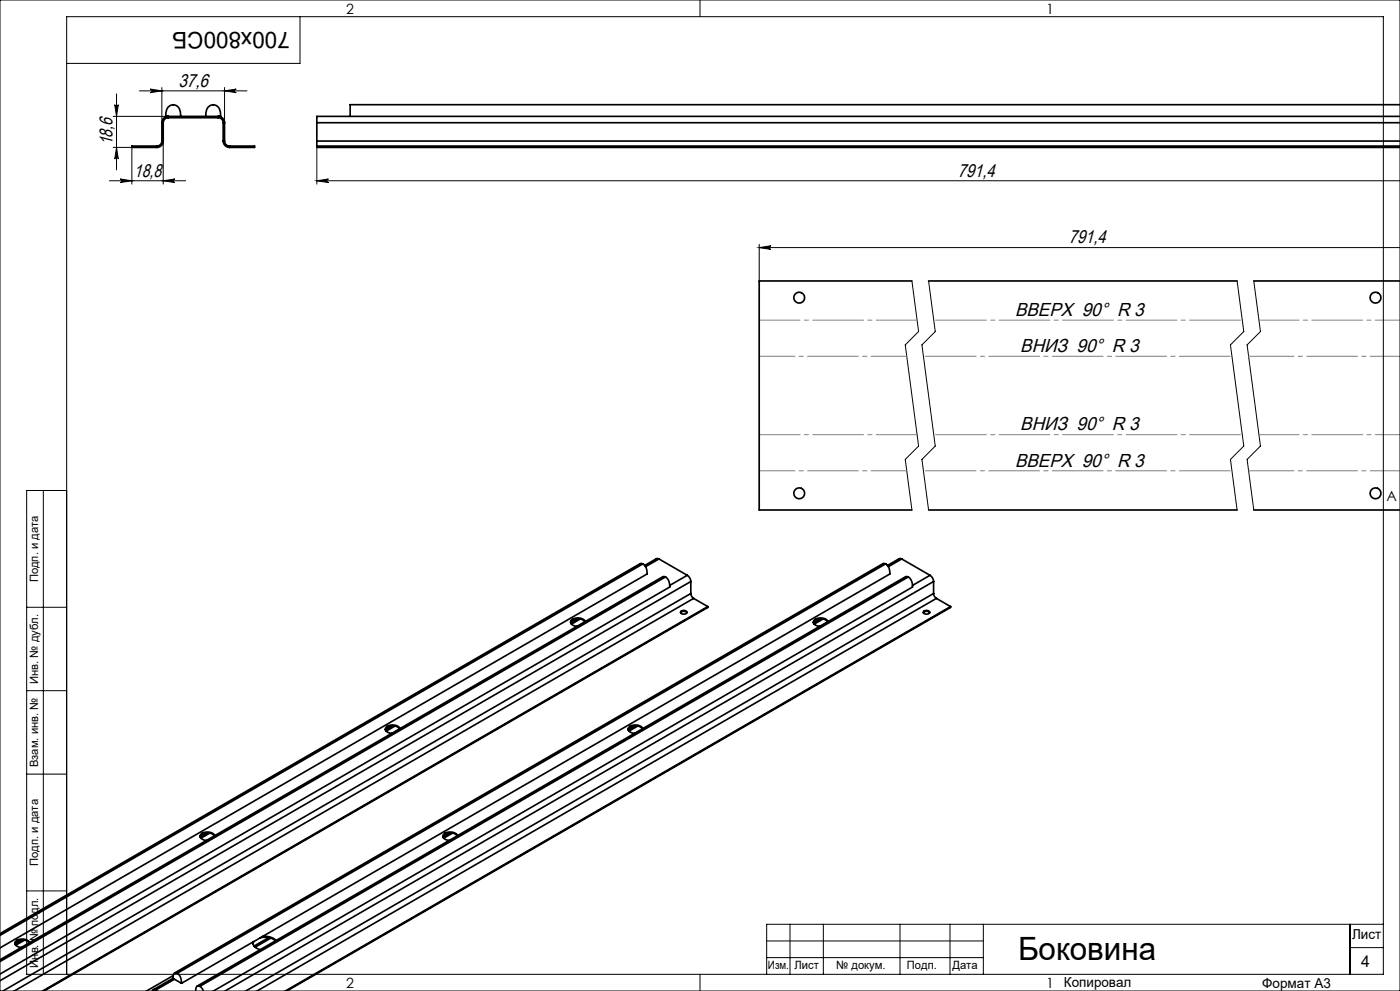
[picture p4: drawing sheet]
<svg xmlns="http://www.w3.org/2000/svg" width="420mm" height="297mm" viewBox="0 0 420 297" stroke-linecap="round" stroke-linejoin="round" font-family="sans-serif">
<g fill="none" stroke="#000" stroke-width=".3">
<path d="M0 0h420v297h-420zM90 5v14h-70M210 0v5M34 34.9h15.7M34.4 31.4a.54 .54 0 0 0 .6 .5 .54 .54 0 0 0 .5-.5l-.5 3.5zM35 28.1v22.8M41.8 27.2h32.3M45.1 26.7l3.5 .5-3.5 .6a.54 .54 0 0 0 .5-.6 .54 .54 0 0 0-.5-.5zM48.6 26.2v10.6M67.4 26.2v10.6M67.4 27.2l3.5-.5a.54 .54 0 0 0-.5 .5 .54 .54 0 0 0 .5 .6zM32.8 54.2h22.9"/>
<path d="M34 44.2h5.6M35 44.2l.5 3.5a.54 .54 0 0 0-.5-.5 .54 .54 0 0 0-.6 .5zM36.1 53.6l3.5 .6-3.5 .5a.54 .54 0 0 0 .5-.5 .54 .54 0 0 0-.5-.6zM39.6 43.8v11.4M49 54.2l3.5-.6a.54 .54 0 0 0-.5 .6 .54 .54 0 0 0 .5 .5zM49 42.3v12.9M95 54.2l3.5-.6a.54 .54 0 0 0-.5 .6 .54 .54 0 0 0 .5 .5zM95 44.2v11M95 54.2h325M227.8 73.2v11M227.8 74.2h192.2M227.8 74.2l3.5-.5a.54 .54 0 0 0-.5 .5 .54 .54 0 0 0 .5 .5z"/>
<path d="M273.6 84.2l2 15.2-4 4 4 30.3-4 4 2 15.1M278.6 84.2l2 15.2-4 4 4 30.3-4 4 2 15.1M371.1 84.2l2 15.2-4 4 4 30.3-4 4 2 15.1M376.1 84.2l2 15.2-4 4 4 30.3-4 4 2 15.1M13 147v145M20 147h-12v145h407v-287h-395v287M8 182h12M8 207h12M8 232h12M8 267h12M237 277v15M247 277v15"/>
<path d="M270 277v15M285 277v15M295 277v15M405 277v15M415 277h-185v15M210 292v5M230 287h65M230 282h65M405 284h10"/>
</g>
<path d="M275.1 96h-47.3M275.1 130.3h-47.3" fill="none" stroke="#808080" stroke-width=".3" stroke-dasharray="15.2 1.3 1.3 1.3" stroke-dashoffset="3"/>
<path d="M272 106.8h-44.2M272 141.1h-44.2" fill="none" stroke="#808080" stroke-width=".3" stroke-dasharray="15.2 1.3 1.3 1.3" stroke-dashoffset="4.5"/>
<path d="M372.7 96h-92.6M369.6 106.8h-92.6M372.7 130.3h-92.6M369.6 141.1h-92.6" fill="none" stroke="#808080" stroke-width=".3" stroke-dasharray="15.2 1.3 1.3 1.3" stroke-dashoffset="-.6"/>
<path d="M420 96h-42.3M420 130.3h-42.3" fill="none" stroke="#808080" stroke-width=".3" stroke-dasharray="15.2 1.3 1.3 1.3" stroke-dashoffset="3.2"/>
<path d="M420 106.8h-45.4M420 141.1h-45.4" fill="none" stroke="#808080" stroke-width=".3" stroke-dasharray="15.2 1.3 1.3 1.3" stroke-dashoffset="1.6"/>
<g fill="#000">
<path d="M34.4 31.4a.54 .54 0 0 0 .6 .5 .54 .54 0 0 0 .5-.5l-.5 3.5zM35 44.2l.5 3.5a.54 .54 0 0 0-.5-.5 .54 .54 0 0 0-.6 .5z"/>
<path d="M45.1 26.7l3.5 .5-3.5 .6a.54 .54 0 0 0 .5-.6 .54 .54 0 0 0-.5-.5zM67.4 27.2l3.5-.5a.54 .54 0 0 0-.5 .5 .54 .54 0 0 0 .5 .6z"/>
<path d="M36.1 53.6l3.5 .6-3.5 .5a.54 .54 0 0 0 .5-.5 .54 .54 0 0 0-.5-.6zM49 54.2l3.5-.6a.54 .54 0 0 0-.5 .6 .54 .54 0 0 0 .5 .5z"/>
<path d="M420 53.6v1.1zM95 54.2l3.5-.6a.54 .54 0 0 0-.5 .6 .54 .54 0 0 0 .5 .5z"/>
<path d="M227.8 74.2l3.5-.5a.54 .54 0 0 0-.5 .5 .54 .54 0 0 0 .5 .5zM420 73.7v1z"/>
</g>
<g fill="none" stroke="#000" stroke-width=".5">
<path d="M48.6 36.8h.4M48.6 36.8v5.5M49 36.8v5.5M50.5 35.3v-.4a1.9 1.9 0 0 0-1.9 1.9M50.5 35.3a1.5 1.5 0 0 0-1.5 1.5M50.5 35.3h15M54.2 34.9a2.84 2.84 0 0 0-2.2-3.5 2.37 2.37 0 0 0-2.2 2.3l-.1 1.2h16.5a2.84 2.84 0 0 0-2.2-3.5 2.37 2.37 0 0 0-2.2 2.3l-.1 1.2M65.5 35.3a1.5 1.5 0 0 1 1.5 1.5M65.5 35.3v-.4a1.9 1.9 0 0 1 1.9 1.9M67 36.8h.4M67 36.8v5.5M67.4 36.8v5.5"/>
<path d="M95 36.8h325M95 36.8v5.5M420 34.9h-325v1.9M420 31.4h-315v3.5M47.1 43.8v.4M47.1 43.8h-7.5v.4h7.5M48.6 42.3a1.5 1.5 0 0 1-1.5 1.5M48.6 42.3h.4M49 42.3a1.9 1.9 0 0 1-1.9 1.9M67 42.3a1.9 1.9 0 0 0 1.9 1.9M67 42.3h.4M67.4 42.3a1.5 1.5 0 0 0 1.5 1.5"/>
<path d="M68.9 43.8v.4M68.9 43.8h7.5v.4h-7.5M95 42.3v1.5M95 42.3h325M95 43.8v.4h325M95 43.8h325M273.6 84.2h-45.8v68.6h45.8M278.6 84.2h92.5M376.1 84.2h43.9M278.6 152.8h92.5M376.1 152.8h43.9M192.1 168.9l-192.2 110.9"/>
<path d="M192.1 168.9l.8 .1M192.9 169a3.2 3.2 0 0 1 1.2 3l-194.2 112.1M192.9 169l-193 111.4M197.7 167.5l-.8-.1-3.5 2.1M197.7 167.5l8.5 4.9M197.7 167.5l-4 2.3M198.9 172.8l-199 114.9M198.9 172.9h.8M199.7 172.9a3.2 3.2 0 0 1 1.2 3l-201 116.1M199.7 172.9l-199.8 115.3M206.2 172.4a2.38 2.38 0 0 1 1 1.9M206.2 172.4l-5.3 3.1"/>
<path d="M207.2 177.9l.3 .8 .6 .6M207.2 174.3l-207.3 119.6M207.2 177.9l-206.4 119.2M207.2 174.3v3.6M208.1 179.3l-203.9 117.8M208.1 179.3l4.2 2.5M264.9 168.9l-212.5 122.7M264.9 168.9l.8 .1M265.7 169a3.2 3.2 0 0 1 1.3 3l-212.5 122.7M265.7 169l-212.5 122.7M270.5 167.5l-.7-.1-3.6 2.1M270.5 167.5l-4 2.3"/>
<path d="M270.5 167.5l8.5 4.9M271.7 172.8l-212.5 122.7M271.7 172.9h.8M272.5 172.9a3.2 3.2 0 0 1 1.3 3l-209.8 121.2M272.5 172.9l-212.5 122.7M279 172.4a2.37 2.37 0 0 1 1.1 1.9M279 172.4l-5.3 3.1M280.1 177.9l.2 .8 .6 .6M280.1 174.3l-212.7 122.8M280.1 177.9l-206.5 119.2M280.1 174.3v3.6M280.9 179.3l-203.9 117.8"/>
<path d="M280.9 179.3l4.3 2.5M173.3 185.4l-2.1 1.3M174.1 185.5l-2.7 1.5M175.5 186.3a2.78 2.78 0 0 0-4.3 .3M175.5 186.3a2.74 2.74 0 0 0-4.3-.2 1.47 1.47 0 0 0 1.9 1.6M204.2 183.6a1.26 1.26 0 0 1 1.9 0M204.2 183.3a1.01 1.01 0 0 1 1.1-.4 1.01 1.01 0 0 1 .7 .8 1.01 1.01 0 0 1-1 .4 1.01 1.01 0 0 1-.8-.8zM212.3 181.8l-199.6 115.3M212.3 181.8v.3l-199.2 115M246.1 185.4l-2.1 1.3M246.9 185.5l-2.6 1.5M248.3 186.3a2.78 2.78 0 0 0-4.3 .3"/>
<path d="M248.4 186.3a2.74 2.74 0 0 0-4.3-.2 1.47 1.47 0 0 0 1.8 1.6M277 183.6a1.26 1.26 0 0 1 1.9 0M277 183.3a1.01 1.01 0 0 1 1.1-.4 1.01 1.01 0 0 1 .8 .8 1.01 1.01 0 0 1-1.1 .4 1.01 1.01 0 0 1-.8-.8zM285.2 181.8l-199.7 115.3M285.2 181.8v.3l-199.2 115M117.7 217.5l-2.1 1.2M118.5 217.6l-2.7 1.5M119.9 218.4a2.78 2.78 0 0 0-4.3 .3M120 218.4a2.74 2.74 0 0 0-4.3-.2 1.47 1.47 0 0 0 1.8 1.6M190.6 217.5l-2.1 1.2M191.3 217.6l-2.6 1.5M192.7 218.4a2.78 2.78 0 0 0-4.3 .3"/>
<path d="M192.8 218.4a2.74 2.74 0 0 0-4.3-.2 1.47 1.47 0 0 0 1.8 1.6M62.2 249.6l-2.1 1.2M62.9 249.7l-2.6 1.5M64.3 250.5a2.78 2.78 0 0 0-4.3 .2M64.4 250.5a2.74 2.74 0 0 0-4.3-.2 1.47 1.47 0 0 0 1.8 1.6M135 249.6l-2.1 1.2M135.8 249.7l-2.7 1.5M137.2 250.5a2.78 2.78 0 0 0-4.3 .2M137.2 250.5a2.74 2.74 0 0 0-4.3-.2 1.47 1.47 0 0 0 1.9 1.6M6.6 281.7l-2.1 1.2M7.4 281.8l-2.7 1.5M8.8 282.6a2.78 2.78 0 0 0-4.3 .2"/>
<path d="M8.8 282.5a2.74 2.74 0 0 0-4.3-.1 1.47 1.47 0 0 0 1.9 1.6M46.7 297l-.7 .1M46.7 296.7l-.6-.1-.5 .5M46.7 297l.1 .1M46.7 296.7v.3M46.7 296.7l.5 .4M46.7 297l-.1 .1M51.9 293.2l-6 3.5M52 292.4l-8.1 4.7M52.3 293.5l-5.6 3.2M53.2 291.7a3.2 3.2 0 0 1 1.3 3M53.2 291.7l-.5-.2a1.31 1.31 0 0 0-.8 1.7l2.6 1.5"/>
<path d="M60 295.6l1 1.5M60 295.6l-.5-.1a1.26 1.26 0 0 0-.8 1.6M76 282.3a2.07 2.07 0 0 0 2.1 2.3M76.1 282.2l-.2 .6M78.1 281a5.2 5.2 0 0 1 4.5 1M78.8 280.7a4.7 4.7 0 0 1 4 1.2M80.6 281l-4.4 2.5M81.2 281.1l-4.7 2.8"/>
<circle cx="239.8" cy="89.2" r="1.63"/>
<circle cx="412.7" cy="89.2" r="1.63"/>
<circle cx="239.8" cy="147.8" r="1.63"/>
<circle cx="412.7" cy="147.8" r="1.63"/>
</g>
<text font-size="9.6" x="305.4" y="287.8">Боковина</text>
<text font-size="6.9" x="86.9" y="9.4" transform="rotate(-180 86.9 9.4)">700x800СБ</text>
<g font-size="5.6">
<text x="53.5" y="26">37,6</text>
<text x="33.7" y="43.6" transform="rotate(-90 33.7 43.6)">18,6</text>
<text x="40.2" y="52.9">18,8</text>
<text x="287.4" y="52.9">791,4</text>
<text x="320.7" y="73">791,4</text>
<text x="304.5" y="94.8">ВВЕРХ 90° R 3</text>
<text x="306.1" y="105.5">ВНИЗ 90° R 3</text>
<text x="306.1" y="129">ВНИЗ 90° R 3</text>
<text x="304.5" y="139.8">ВВЕРХ 90° R 3</text>
</g>
<text font-size="4.8" x="408.3" y="289.7">4</text>
<g font-size="4.2">
<text x="103.8" y="4.2">2</text>
<text x="313.8" y="4.2">1</text>
<text x="415.9" y="150.2">A</text>
<text x="103.8" y="296.2">2</text>
<text x="313.8" y="296.2">1</text>
</g>
<g font-size="4.1">
<text x="405.6" y="281.5">Лист</text>
<text x="319.2" y="295.9">Копировал</text>
<text x="378.7" y="296">Формат А3</text>
</g>
<g font-size="3.4">
<text x="11.4" y="174.5" transform="rotate(-90 11.4 174.5)">Подп. и дата</text>
<text x="11.4" y="205" transform="rotate(-90 11.4 205)">Инв. № дубл.</text>
<text x="11.4" y="229.9" transform="rotate(-90 11.4 229.9)">Взам. инв. №</text>
<text x="11.4" y="259.5" transform="rotate(-90 11.4 259.5)">Подп. и дата</text>
<text x="11.4" y="290" transform="rotate(-90 11.4 290)">Инв. № подл.</text>
<text x="230.4" y="290.4">Изм.</text>
<text x="238.3" y="290.4">Лист</text>
<text x="250.9" y="290.4">№ докум.</text>
<text x="272.1" y="290.4">Подп.</text>
<text x="285.7" y="290.5">Дата</text>
</g>
</svg>
